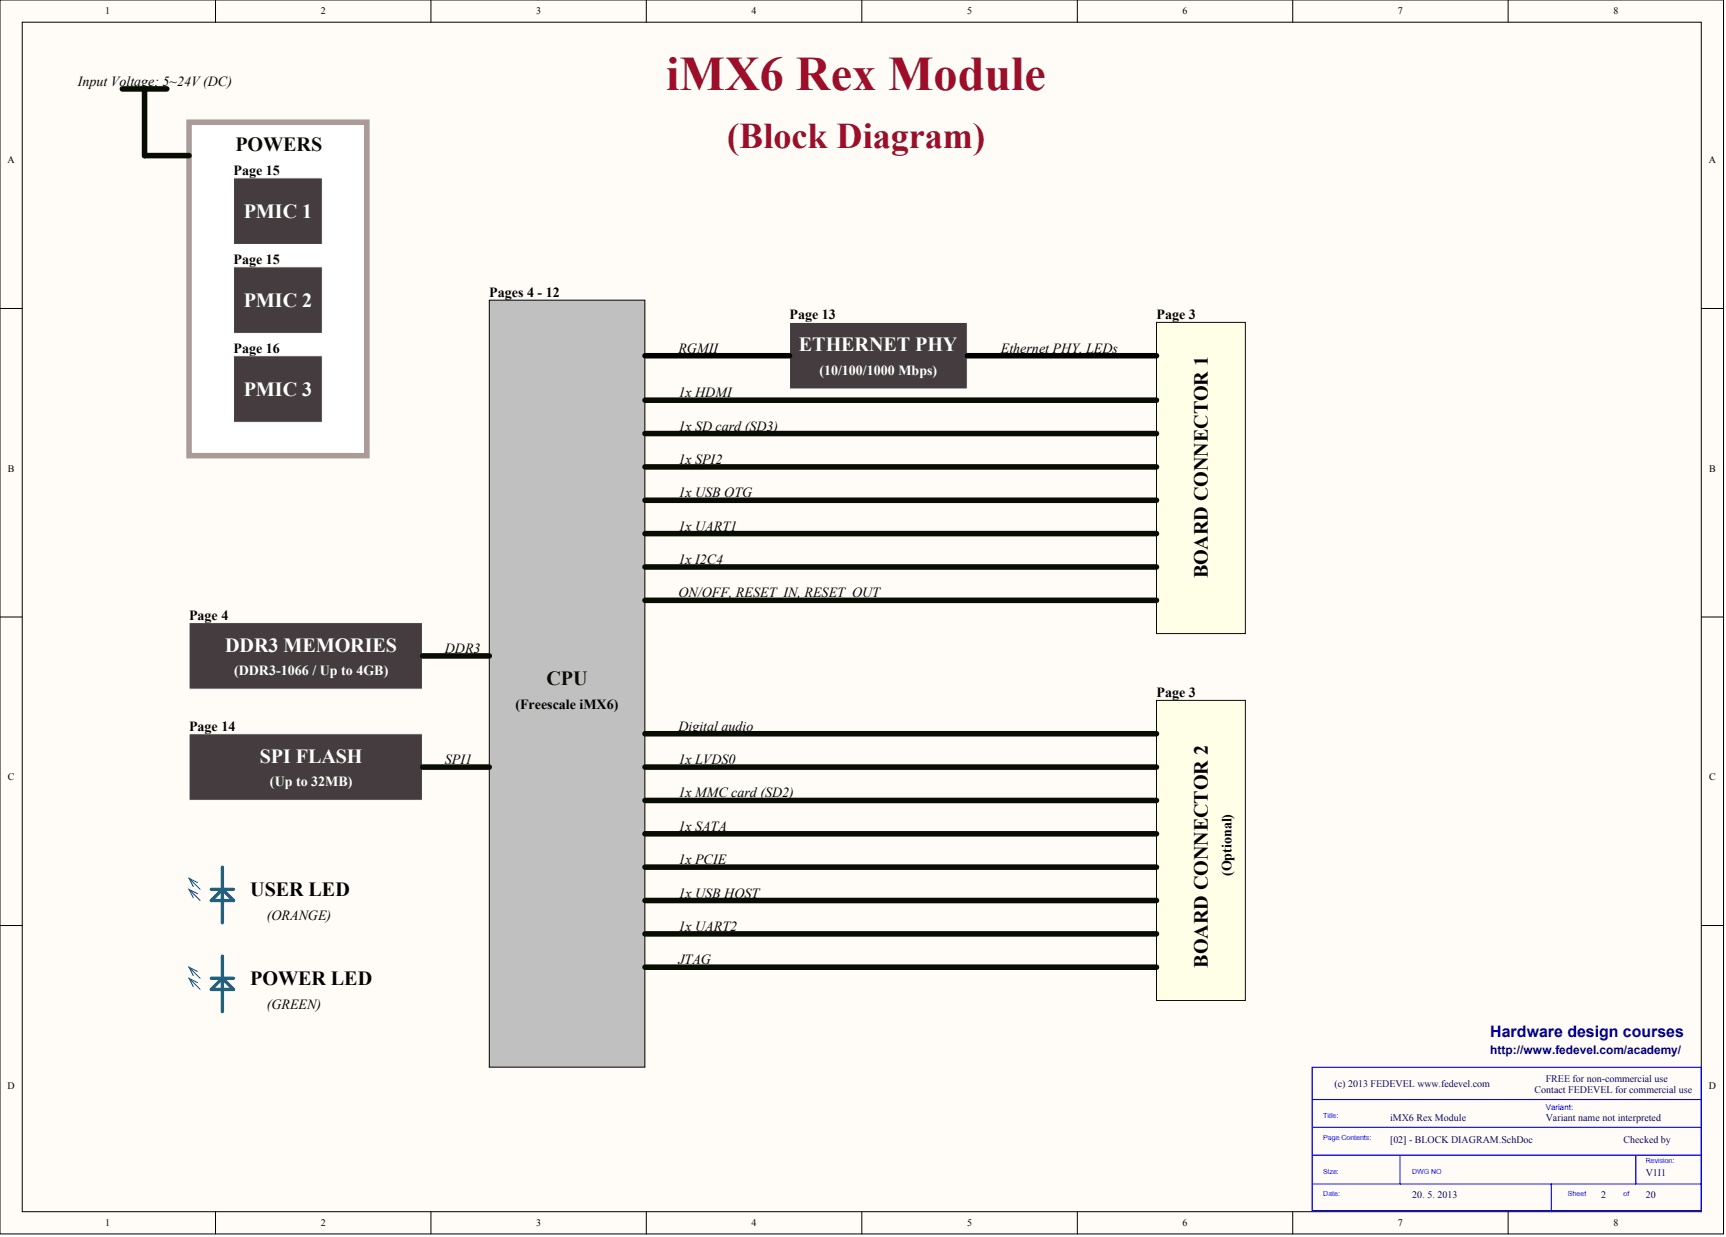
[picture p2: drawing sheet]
<svg xmlns="http://www.w3.org/2000/svg" width="656mm" height="470mm" viewBox="0 0 656 470" stroke-linecap="round" stroke-linejoin="round" font-family="sans-serif">
<g fill="#fffcf8" stroke="#000" stroke-width=".38">
<path d="M0 0h654.9v468.7h-654.9z"/>
<path d="M8.5 8.4h637.9v451.9h-637.9z"/>
</g>
<g fill="none" stroke="#000" stroke-width=".38">
<path d="M81.9 0v8.4M163.7 0v8.4M245.6 0v8.4M327.5 0v8.4M409.3 0v8.4M491.2 0v8.4M573 0v8.4M0 117.2h8.5M646.5 117.2h8.4M0 234.4h8.5M646.5 234.4h8.4M0 351.6h8.5"/>
<path d="M646.5 351.6h8.4M81.9 460.3v8.5M163.7 460.3v8.5M245.6 460.3v8.5M327.5 460.3v8.5M409.3 460.3v8.5M491.2 460.3v8.5M573 460.3v8.5"/>
</g>
<path d="M71.8 46.4h67.6v126.7h-67.6z" fill="#fff" stroke="#aa9b98" stroke-width="2.1"/>
<path d="M88.7 101.3h33.8v25.3h-33.8z" fill="#443c3e" stroke="#fff" stroke-width=".38"/>
<path d="M498.6 405.4h147.8v54.5h-147.8zM498.6 417.7h147.9M498.6 438.8h147.9M499 428.2h147.5M532 438.8v11M621.5 438.8v11M499 449.8h147.5M589.4 449.8v10.5" fill="none" stroke="#00f" stroke-width=".42"/>
<path d="M185.9 114h59.1v291.4h-59.1z" fill="#c0c0c0" stroke="#000" stroke-width=".38"/>
<path d="M439.4 122.5h33.8v118.2h-33.8z" fill="#ffffe8" stroke="#080d02" stroke-width=".38"/>
<path d="M300 122.5h67.6v25.3h-67.6z" fill="#443c3e" stroke="#fff" stroke-width=".38"/>
<path d="M245.1 135.1h54.9M367.6 135.1h71.8" fill="none" stroke="#000" stroke-width="2.1"/>
<g fill="#443c3e" stroke="#fff" stroke-width=".38">
<path d="M71.8 236.5h88.7v25.3h-88.7z"/>
<path d="M71.8 278.7h88.7v25.3h-88.7z"/>
<path d="M88.7 67.6h33.8v25.3h-33.8z"/>
<path d="M88.7 135.1h33.8v25.3h-33.8z"/>
</g>
<path d="M245.1 152h194.3M245.1 164.7h194.3M245.1 177.4h194.3M245.1 190h194.3M245.1 202.7h194.3M245.1 215.4h194.3M160.6 249.2h25.3M160.6 291.4h25.3" fill="none" stroke="#080d02" stroke-width="2.1"/>
<path d="M439.4 266.1h33.8v113.9h-33.8z" fill="#ffffe8" stroke="#080d02" stroke-width=".38"/>
<path d="M46.5 33.8h16.9M54.9 33.8v25.3h16.9M245.1 228h194.3M245.1 278.7h194.3M245.1 291.4h194.3M245.1 304.1h194.3M245.1 316.7h194.3M245.1 329.4h194.3M245.1 342.1h194.3M245.1 354.8h194.3M245.1 367.4h194.3" fill="none" stroke="#080d02" stroke-width="2.1"/>
<path d="M80.3 337.9h8.4M84.5 329.4v21.1M80.3 342.1l4.2-4.2 4.2 4.2zM80.3 371.6h8.4M80.3 375.9l4.2-4.3 4.2 4.3zM84.5 363.2v21.1" fill="none" stroke="#0075ad" stroke-width="1.3"/>
<path d="M71.8 337.9l4.3 4.2M71.8 333.6l4.3 4.3M75 339.5l-3.2-1.6 1.6 3.1M75 335.2l-3.2-1.6 1.6 3.2M71.8 371.6l4.3 4.3M71.8 367.4l4.3 4.2M75 373.2l-3.2-1.6 1.6 3.2M75 369l-3.2-1.6 1.6 3.2" fill="none" stroke="#0075ad" stroke-width=".42"/>
<text font-size="18.3" fill="#9e0e29" x="253.1" y="34">iMX6 Rex Module</text>
<text font-size="13.7" fill="#9e0e29" x="276.3" y="56.2">(Block Diagram)</text>
<g font-size="7.6" fill="#080d02">
<text x="89.4" y="57.5">POWERS</text>
<text x="207.6" y="260.2">CPU</text>
</g>
<g font-size="7.6" fill="#fff">
<text x="92.6" y="82.8">PMIC 1</text>
<text x="92.6" y="116.6">PMIC 2</text>
<text x="303.6" y="133.5">ETHERNET PHY</text>
<text x="92.6" y="150.4">PMIC 3</text>
<text x="85.6" y="247.5">DDR3 MEMORIES</text>
<text x="98.7" y="289.8">SPI FLASH</text>
</g>
<g font-size="7.6">
<text x="458.9" y="219.7" transform="rotate(-90 458.9 219.7)">BOARD CONNECTOR 1</text>
<text x="95.1" y="340.4">USER LED</text>
<text x="458.9" y="367.5" transform="rotate(-90 458.9 367.5)">BOARD CONNECTOR 2</text>
<text x="95.1" y="374.2">POWER LED</text>
</g>
<text font-size="6" fill="#000080" x="566.2" y="394">Hardware design courses</text>
<g font-size="5.3">
<text x="29.6" y="32.6">Input Voltage: 5~24V (DC)</text>
<text x="88.7" y="66.4">Page 15</text>
<text x="88.7" y="100.2">Page 15</text>
<text x="185.9" y="112.9">Pages 4 - 12</text>
<text x="300" y="121.3">Page 13</text>
<text x="439.4" y="121.3">Page 3</text>
<text x="88.7" y="134">Page 16</text>
<text x="257.7" y="134">RGMII</text>
<text x="380.3" y="134">Ethernet PHY, LEDs</text>
<text x="257.7" y="150.9">1x HDMI</text>
<text x="257.7" y="163.6">1x SD card (SD3)</text>
<text x="257.7" y="176.2">1x SPI2</text>
<text x="257.7" y="188.9">1x USB OTG</text>
<text x="257.7" y="201.6">1x UART1</text>
<text x="257.7" y="214.2">1x I2C4</text>
<text x="257.7" y="226.9">ON/OFF, RESET_IN, RESET_OUT</text>
<text x="71.8" y="235.4">Page 4</text>
<text x="169" y="248">DDR3</text>
<text x="195.8" y="269.1">(Freescale iMX6)</text>
<text x="439.4" y="264.9">Page 3</text>
<text x="71.8" y="277.6">Page 14</text>
<text x="257.7" y="277.6">Digital audio</text>
<text x="169" y="290.3">SPI1</text>
<text x="257.7" y="290.3">1x LVDS0</text>
<text x="257.7" y="302.9">1x MMC card (SD2)</text>
<text x="257.7" y="315.6">1x SATA</text>
<text x="257.7" y="328.3">1x PCIE</text>
<text x="467.9" y="332.8" transform="rotate(-90 467.9 332.8)">(Optional)</text>
<text x="257.7" y="340.9">1x USB HOST</text>
<text x="101.4" y="349.4">(ORANGE)</text>
<text x="257.7" y="353.6">1x UART2</text>
<text x="257.7" y="366.3">JTAG</text>
<text x="101.4" y="383.2">(GREEN)</text>
</g>
<g font-size="5.3" fill="#fff">
<text x="311.3" y="142.4">(10/100/1000 Mbps)</text>
<text x="88.9" y="256.5">(DDR3-1066 / Up to 4GB)</text>
<text x="102.6" y="298.7">(Up to 32MB)</text>
</g>
<text font-size="4.5" fill="#000080" x="566.2" y="400.2">http://www.fedevel.com/academy/</text>
<g font-size="3.8">
<text x="40" y="5.5">1</text>
<text x="121.9" y="5.5">2</text>
<text x="203.7" y="5.5">3</text>
<text x="285.6" y="5.5">4</text>
<text x="367.4" y="5.5">5</text>
<text x="449.3" y="5.5">6</text>
<text x="531.2" y="5.5">7</text>
<text x="613" y="5.5">8</text>
<text x="2.8" y="62">A</text>
<text x="649.3" y="62">A</text>
<text x="3" y="179.2">B</text>
<text x="649.4" y="179.2">B</text>
<text x="3" y="296.4">C</text>
<text x="649.4" y="296.4">C</text>
<text x="2.8" y="413.6">D</text>
<text x="649.3" y="413.6">D</text>
<text x="40" y="465.8">1</text>
<text x="121.9" y="465.8">2</text>
<text x="203.7" y="465.8">3</text>
<text x="285.6" y="465.8">4</text>
<text x="367.4" y="465.8">5</text>
<text x="449.3" y="465.8">6</text>
<text x="531.2" y="465.8">7</text>
<text x="613" y="465.8">8</text>
</g>
<g font-size="3.8" fill="#000080">
<text x="507" y="413">(c) 2013 FEDEVEL www.fedevel.com</text>
<text x="587.3" y="410.9">FREE for non-commercial use</text>
<text x="583.1" y="415.1">Contact FEDEVEL for commercial use</text>
<text x="528.2" y="425.7">iMX6 Rex Module</text>
<text x="587.3" y="425.7">Variant name not interpreted</text>
<text x="528.2" y="434.1">[02] - BLOCK DIAGRAM.SchDoc</text>
<text x="616.9" y="434.1">Checked by</text>
<text x="625.3" y="446.8">V1I1</text>
<text x="536.6" y="455.3">20. 5. 2013</text>
<text x="608.4" y="455.3">2</text>
<text x="625.3" y="455.3">20</text>
</g>
<text font-size="3" fill="#00f" x="587.3" y="421.7">Variant:</text>
<g font-size="2.7" fill="#00f">
<text x="502.8" y="424.7">Title:</text>
<text x="502.8" y="433.2">Page Contents:</text>
<text x="625.3" y="441.6">Revision:</text>
<text x="502.8" y="445.8">Size:</text>
<text x="536.6" y="445.8">DWG NO</text>
<text x="502.8" y="454.3">Date:</text>
<text x="595.8" y="454.3">Sheet</text>
<text x="616.9" y="454.3">of</text>
</g>
</svg>
